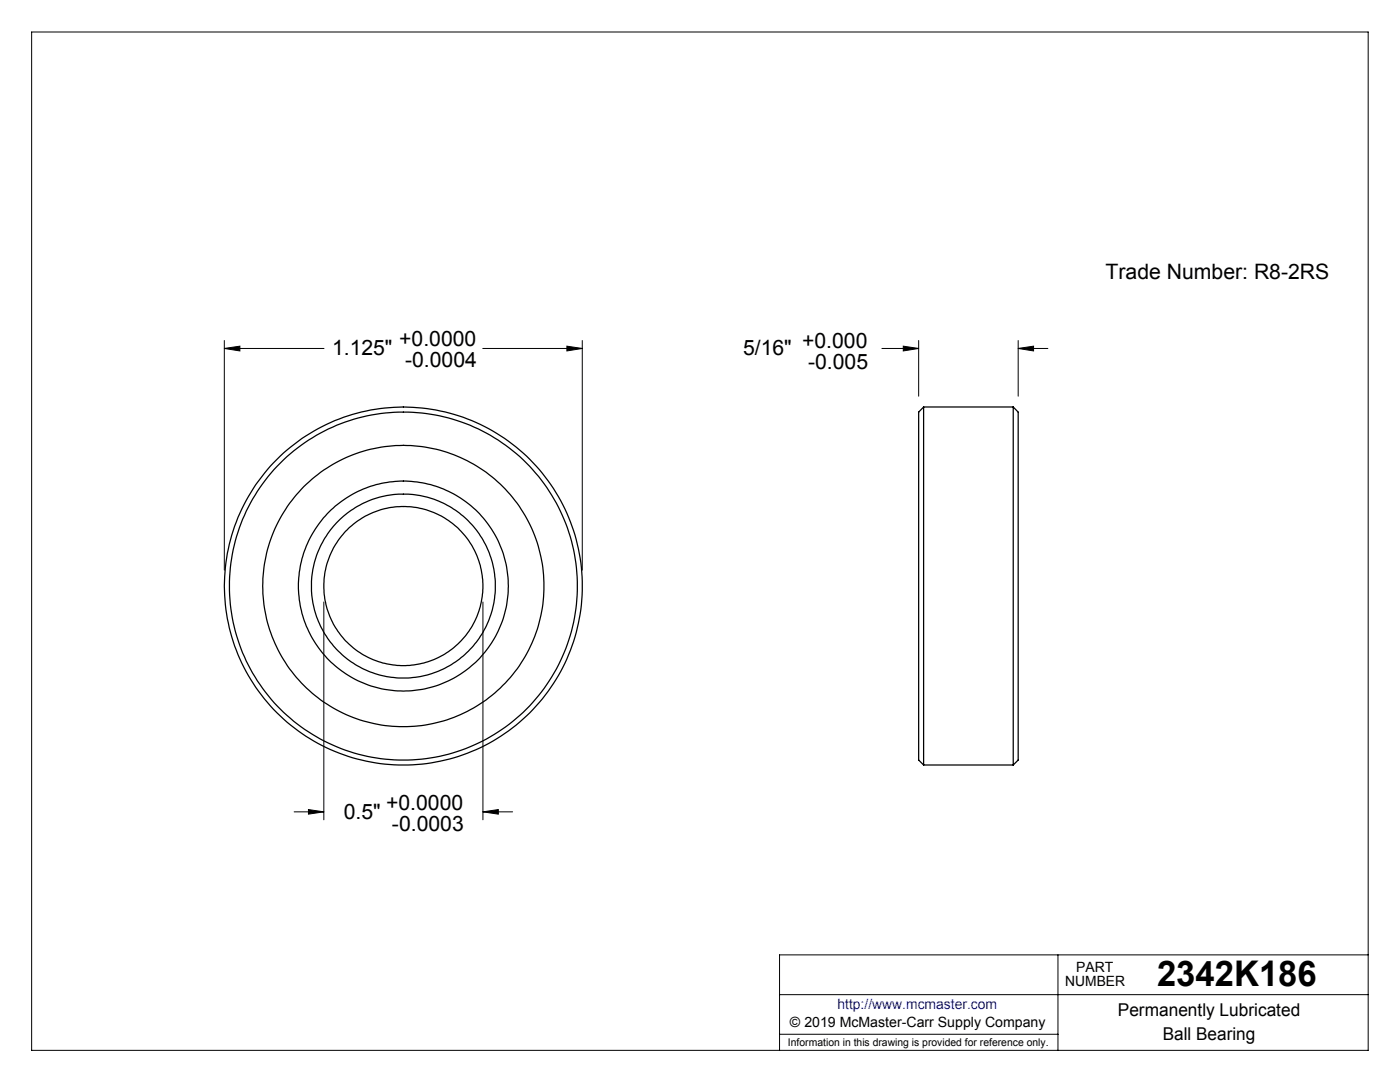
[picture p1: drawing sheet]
<svg xmlns="http://www.w3.org/2000/svg" width="279mm" height="216mm" viewBox="0 0 279 216" stroke-linecap="round" stroke-linejoin="round" font-family="sans-serif">
<g fill="none" stroke="#000" stroke-width=".2">
<path d="M6.3 6.4h266.7v203.2h-266.7zM44.8 69.5l3.1-.4v.9zM44.8 67.9v45.9M44.8 69.5h19.9M96.3 69.5h19.9M113.1 69.1l3.1 .4-3.1 .5zM116.2 67.9v45.9M176 69.5h7.3M180.3 69.1l3 .4-3 .5zM183.3 67.9v11.2M203.2 69.5l3.1-.4v.9zM203.2 69.5h5.9"/>
<path d="M203.2 67.9v11.2M64.6 120.1v43.5M96.4 120.1v43.5M58.7 162h5.9M61.6 161.5l3 .5-3 .5zM96.4 162l3-.5v1zM96.4 162h5.9M155.6 198.5h117.4M211.1 190.5v19.1M273 190.5h-117.4v19.1M155.6 206.4h55.5"/>
</g>
<path d="M44.8 69.5l3.1-.4v.9zM113.1 69.1l3.1 .4-3.1 .5zM61.6 161.5l3 .5-3 .5zM96.4 162l3-.5v1zM180.3 69.1l3 .4-3 .5zM203.2 69.5l3.1-.4v.9z" fill="#000"/>
<g fill="none" stroke="#000" stroke-width=".25">
<path d="M184.3 81.2v71.4M184.3 81.2l-1 1v69.5l1 .9M184.3 81.2h17.9M202.2 81.2l1 1v69.5l-1 .9M202.2 81.2v71.4M184.3 152.6h17.9"/>
<circle cx="80.5" cy="117" r="34.7"/>
<circle cx="80.5" cy="116.9" r="28.1"/>
<circle cx="80.5" cy="117" r="18.4"/>
<circle cx="80.5" cy="116.9" r="35.7"/>
<circle cx="80.5" cy="116.9" r="20.9"/>
<circle cx="80.5" cy="117" r="15.9"/>
</g>
<text font-size="7.1" x="230.9" y="196.8">2342K186</text>
<g font-size="4.2">
<text x="220.6" y="55.7">Trade Number: R8-2RS</text>
<text x="66.3" y="70.9">1.125&quot;</text>
<text x="79.7" y="69">+0.0000</text>
<text x="148.3" y="70.9">5/16&quot;</text>
<text x="160.1" y="69.4">+0.000</text>
<text x="80.9" y="73.3">-0.0004</text>
<text x="161.3" y="73.7">-0.005</text>
<text x="77.1" y="161.5">+0.0000</text>
<text x="68.6" y="163.4">0.5&quot;</text>
<text x="78.2" y="165.8">-0.0003</text>
</g>
<g font-size="3.5">
<text x="223.1" y="202.8">Permanently Lubricated</text>
<text x="232.1" y="207.5">Ball Bearing</text>
</g>
<g font-size="2.8">
<text x="212.6" y="196.8">NUMBER</text>
<text x="214.8" y="194">PART</text>
<text x="157.7" y="205">© 2019 McMaster-Carr Supply Company</text>
</g>
<text font-size="2.8" fill="#00f" x="167.1" y="201.4">http://www.mcmaster.com</text>
<text font-size="2.1" x="157.3" y="208.6">Information in this drawing is provided for reference only.</text>
</svg>
